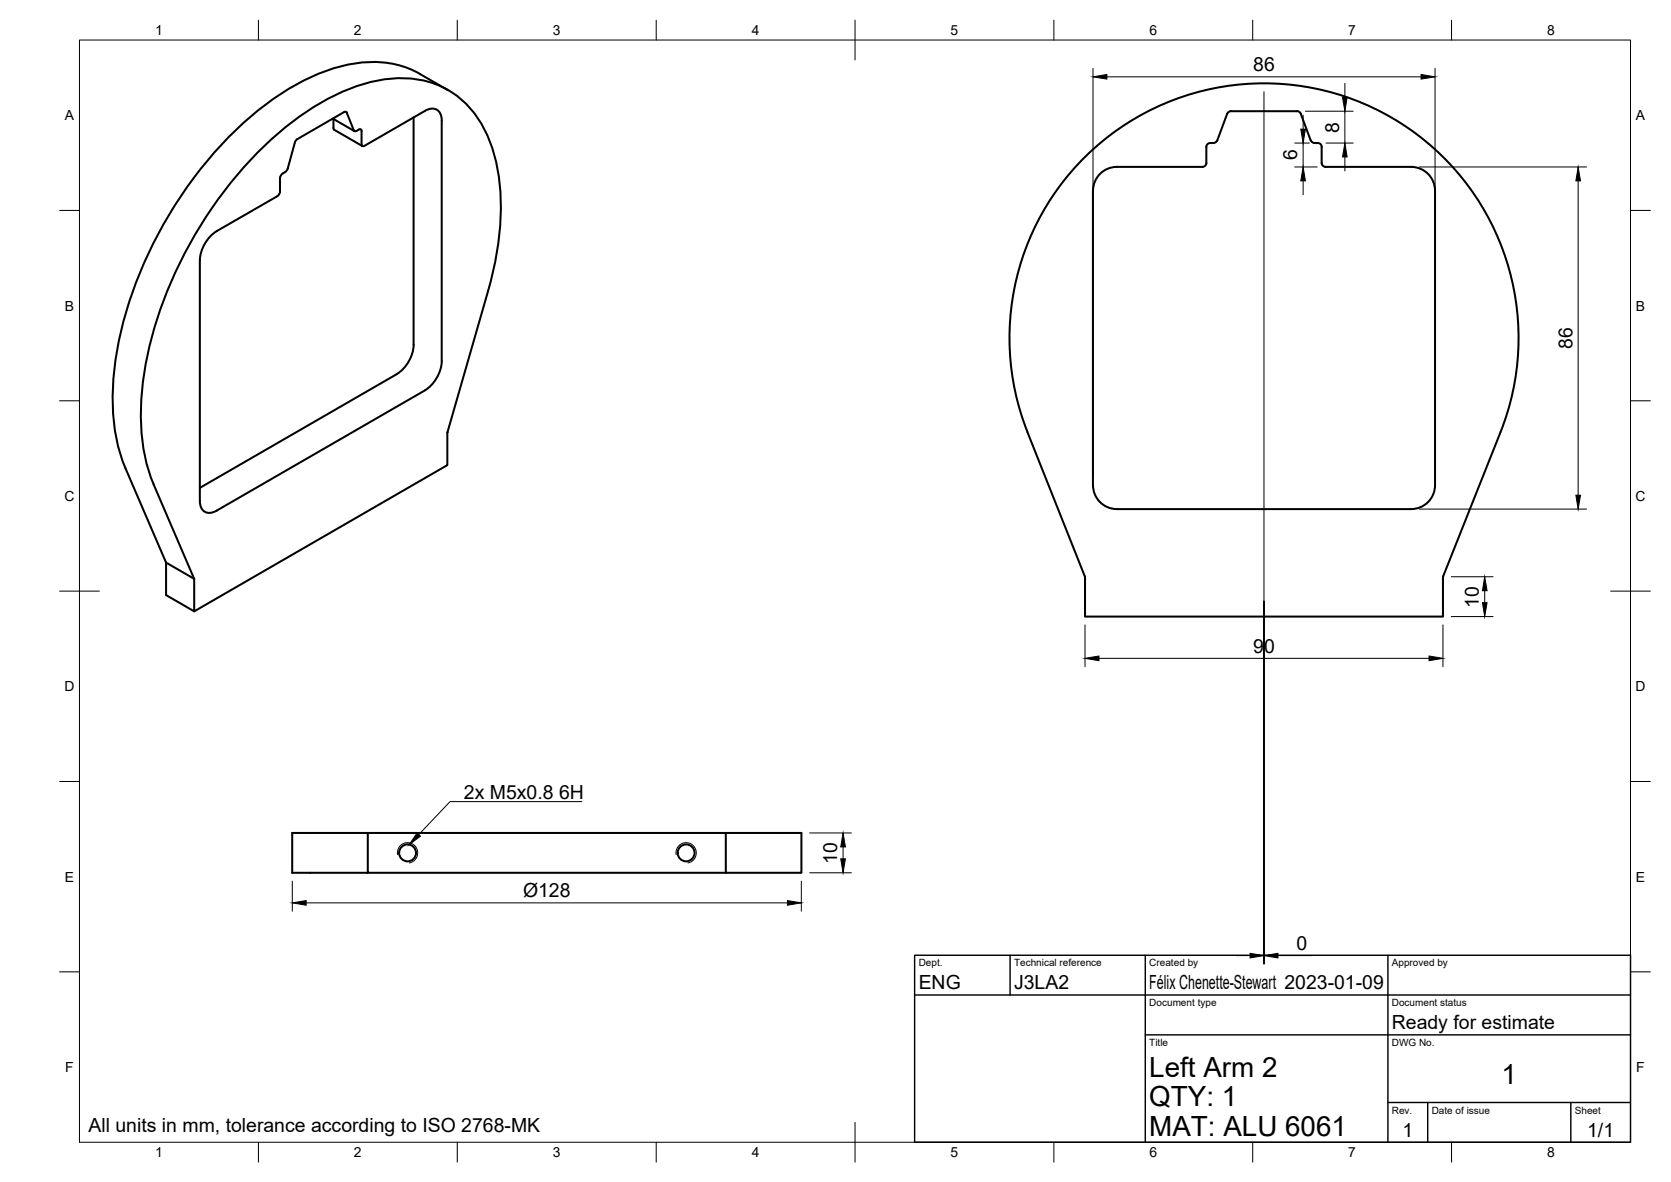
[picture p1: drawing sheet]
<svg xmlns="http://www.w3.org/2000/svg" width="420mm" height="297mm" viewBox="0 0 420 297" stroke-linecap="round" stroke-linejoin="round" font-family="sans-serif">
<!-- layer: Visible -->
<g fill="none" stroke="#000" stroke-width=".51">
<path d="M105.6 18.6l7.1 4.1M105.6 18.6a25.8 25.8 0 0 0-19.9-1.9 60.8 60.8 0 0 0-25.1 14.8 105.4 105.4 0 0 0-31.4 58.1 51.8 51.8 0 0 0 2.3 28M74.1 35.9l-1.8 6.4-.6 1a1.78 1.78 0 0 0-1.3 1.5v3.6l-.7 .9M83.7 29.8l5.4 3.2M83.8 29.9l.1 2.6 7.2 4.2M89 32.8l-1.8-4.5-.4-.2-12 6.9-.7 .8M89 32.8l.4 .2 1.1-.5 .4 .2v.3M90.9 33v3.2l.2 .5h.5M104 29.5v57.2M106.8 27.9l-15.2 8.8M106.8 27.9a2.58 2.58 0 0 1 3-.3 2.58 2.58 0 0 1 1.3 2.7M111.1 30.3v60.4a9.4 9.4 0 0 1-4.3 7.4"/>
<path d="M273.7 38.6a64 64 0 0 1 80-6.7 64 64 0 0 1 23.6 76.7l-14.5 36.3v10h-90v-10l-14.4-36.3a64 64 0 0 1 15.3-70zM309.5 27.9h16.6M309.5 27.9l-.5 .2-.4 .5-2.7 6.9a1.6 1.6 0 0 1-1.6 .4 .97 .97 0 0 0-1 1v4M326.1 27.9l.6 .2 .4 .5 2.6 6.9a1.54 1.54 0 0 0 1.6 .4 .97 .97 0 0 1 1 1v4a1.01 1.01 0 0 0 1 1M69.7 49.3l-15.2 8.8a9.4 9.4 0 0 0-4.3 7.3l.1 60.5a2.58 2.58 0 0 0 1.2 2.7 2.58 2.58 0 0 0 3-.3l52.3-30.2M280.8 41.9h21.5M280.8 41.9a6 6 0 0 0-6 6v74a6 6 0 0 0 6 6M303.3 40.9a1.01 1.01 0 0 1-1 1M333.3 41.9h21.5a6 6 0 0 1 6 6v74a6 6 0 0 1-6 6h-74M99.8 94l-49.6 28.6M104 86.7a9.4 9.4 0 0 1-4.2 7.3M31.5 117.6l10.3 23.8"/>
<path d="M112.5 108.7v8.2l-63.7 36.7M112.5 108.6l10.2-35.5a67.5 67.5 0 0 0 2.2-31.8 27.6 27.6 0 0 0-11.3-18.1 25.8 25.8 0 0 0-21-2.4 61.4 61.4 0 0 0-26.2 15.9 104.9 104.9 0 0 0-30.4 58.6 50.9 50.9 0 0 0 2.6 26.4l10.2 23.8M112.5 108.6v.1M41.8 141.4v8.1l7 4.1v-8.1M41.8 141.4l7 4.1M92.5 209.3h109v10h-19v-10M92.5 209.3h-19v10h19M92.5 209.3v10h90"/>
<circle cx="102.5" cy="214.3" r="2.13"/>
<circle cx="172.5" cy="214.3" r="2.13"/>
</g>
<!-- layer: Visible Narrow -->
<path d="M100 214.8a2.56 2.56 0 0 1 2.1-3 2.56 2.56 0 0 1 2.9 2.1 2.56 2.56 0 0 1-2.1 3M170 214.8a2.56 2.56 0 0 1 2.1-3 2.56 2.56 0 0 1 3 2.1 2.56 2.56 0 0 1-2.1 3" fill="none" stroke="#000" stroke-width=".25"/>
<!-- layer: BORDER -->
<g fill="none" stroke="#000" stroke-width=".25">
<path d="M20 10.1h390v276.9h-390zM65 5.1v5M115 5.1v5M165 5.1v5M215 5.1v10M265 5.1v5M315 5.1v5M365 5.1v5M15 52.9h5M410 52.9h5M15 100.7h5M410 100.7h5"/>
<path d="M15 148.6h10M405 148.6h10M15 196.4h5M410 196.4h5M15 244.2h5M410 244.2h5M65 287v5M115 287v5M165 287v5M215 282.1v9.9M265 287v5M315 287v5"/>
<path d="M365 287v5"/>
</g>
<!-- layer: TITLEBLOCK -->
<path d="M230 240.1h180v46.9h-180zM230 250h180M254 240.1v9.9M288 240.1v46.9M349 240.1v46.9M288 260.1h122M349 277.1h61M359 277.1v9.9M395 277.1v9.9" fill="none" stroke="#000" stroke-width=".36"/>
<!-- layer: FD_Dimensions -->
<g fill="none" stroke="#000" stroke-width=".25">
<path d="M274.8 17.2v102.7M278.3 19.3h79M360.8 17.2v102.7M317.8 23.1v219.2v-91.2M325.5 35.9h3.7M327.7 28.9v3.6M327.7 35.9v6.1M328.2 27.9h12.1M333.4 35.9h6.9M338.2 20.9v3.6M338.2 27.9v8M338.2 39.4v3.6"/>
<path d="M325.5 42h5.7M327.7 45.5v3.4M356.9 42h42M396.8 45.5v78.9M356.9 127.9h42M272.8 157v10.5M362.8 157v10.5M364.9 144.9h10.5M364.9 154.9h10.5M373.3 148.4v3.1M276.3 165.4h83M203.6 209.3h10.5"/>
<path d="M203.6 219.3h10.5M212 212.8v3M73.5 221.4v7.6M77 226.9h121M201.5 221.4v7.6M310.8 240.1h3.5M321.3 240.1h8.6"/>
</g>
<g fill="#000" stroke="#000" stroke-width=".25">
<path d="M274.8 19.3l3.5-.6v1.2zM357.3 18.7l3.5 .6-3.5 .6zM327.1 32.5h1.1l-.5 3.4zM338.2 35.9l.5 3.5h-1.1zM337.6 24.5h1.1l-.5 3.4zM327.7 42l.5 3.5h-1.1zM396.8 42l.6 3.5h-1.2zM396.2 124.4h1.2l-.6 3.5zM373.3 144.9l.6 3.5h-1.2zM372.7 151.5h1.2l-.6 3.4zM272.8 165.4l3.5-.5v1.1zM359.3 164.9l3.5 .5-3.5 .6z"/>
<path d="M212 209.3l.6 3.5h-1.2zM211.4 215.8h1.2l-.6 3.5zM73.5 226.9l3.5-.6v1.2zM198 226.3l3.5 .6-3.5 .6zM314.3 239.6l3.5 .5-3.5 .6zM317.8 240.1l3.5-.5v1.1z"/>
</g>
<!-- layer: Hole Notes -->
<path d="M104.9 209.3l.8 .8-2.8 2.2z" fill="#000" stroke="#000" stroke-width=".25"/>
<path d="M146.3 201.5h-33.1l-7.9 8.2" fill="none" stroke="#000" stroke-width=".25"/>
<g font-size="7">
<text x="289" y="270.6">Left Arm 2</text>
<text x="377.5" y="272.3">1</text>
<text x="289" y="278.1">QTY: 1</text>
<text x="289" y="285.5">MAT: ALU 6061</text>
</g>
<g font-size="4.9">
<text x="315.1" y="17.9">86</text>
<text x="336.7" y="33.3" transform="rotate(-90 336.7 33.3)">8</text>
<text x="326.2" y="40.3" transform="rotate(-90 326.2 40.3)">6</text>
<text x="395.4" y="87.7" transform="rotate(-90 395.4 87.7)">86</text>
<text x="371.9" y="152.8" transform="rotate(-90 371.9 152.8)">10</text>
<text x="315.1" y="164">90</text>
<text x="116.6" y="200.8">2x M5x0.8</text>
<text x="140.6" y="200.8">6H</text>
<text x="210.5" y="217.2" transform="rotate(-90 210.5 217.2)">10</text>
<text x="131.5" y="225.3">Ø128</text>
<text x="326" y="238.7">0</text>
<text x="231" y="248.5">ENG</text>
<text x="255" y="248.5">J3LA2</text>
<text x="289" y="248.5">Félix Chenette-Stewart 2023-01-09</text>
<text x="350" y="258.6">Ready for estimate</text>
<text x="22.2" y="284.4">All units in mm, tolerance according to ISO 2768-MK</text>
<text x="352.6" y="285.7">1</text>
<text x="399.1" y="285.7">1/1</text>
</g>
<g font-size="3.5">
<text x="39" y="8.8">1</text>
<text x="89" y="8.8">2</text>
<text x="139" y="8.8">3</text>
<text x="189" y="8.8">4</text>
<text x="239" y="8.8">5</text>
<text x="289" y="8.8">6</text>
<text x="339" y="8.8">7</text>
<text x="389" y="8.8">8</text>
<text x="16.3" y="30.2">A</text>
<text x="411.3" y="30.2">A</text>
<text x="16.3" y="78">B</text>
<text x="411.3" y="78">B</text>
<text x="16.2" y="125.9">C</text>
<text x="411.2" y="125.9">C</text>
<text x="16.2" y="173.7">D</text>
<text x="411.2" y="173.7">D</text>
<text x="16.3" y="221.6">E</text>
<text x="411.3" y="221.6">E</text>
<text x="16.4" y="269.4">F</text>
<text x="411.4" y="269.4">F</text>
<text x="39" y="290.8">1</text>
<text x="89" y="290.8">2</text>
<text x="139" y="290.8">3</text>
<text x="189" y="290.8">4</text>
<text x="239" y="290.8">5</text>
<text x="289" y="290.8">6</text>
<text x="339" y="290.8">7</text>
<text x="389" y="290.8">8</text>
</g>
<g font-size="2.5">
<text x="231" y="242.9">Dept.</text>
<text x="255" y="242.9">Technical reference</text>
<text x="289" y="242.9">Created by</text>
<text x="350" y="242.9">Approved by</text>
<text x="289" y="252.8">Document type</text>
<text x="350" y="252.8">Document status</text>
<text x="289" y="262.9">Title</text>
<text x="350" y="262.9">DWG No.</text>
<text x="350" y="279.9">Rev.</text>
<text x="360" y="279.9">Date of issue</text>
<text x="396" y="279.9">Sheet</text>
</g>
</svg>
